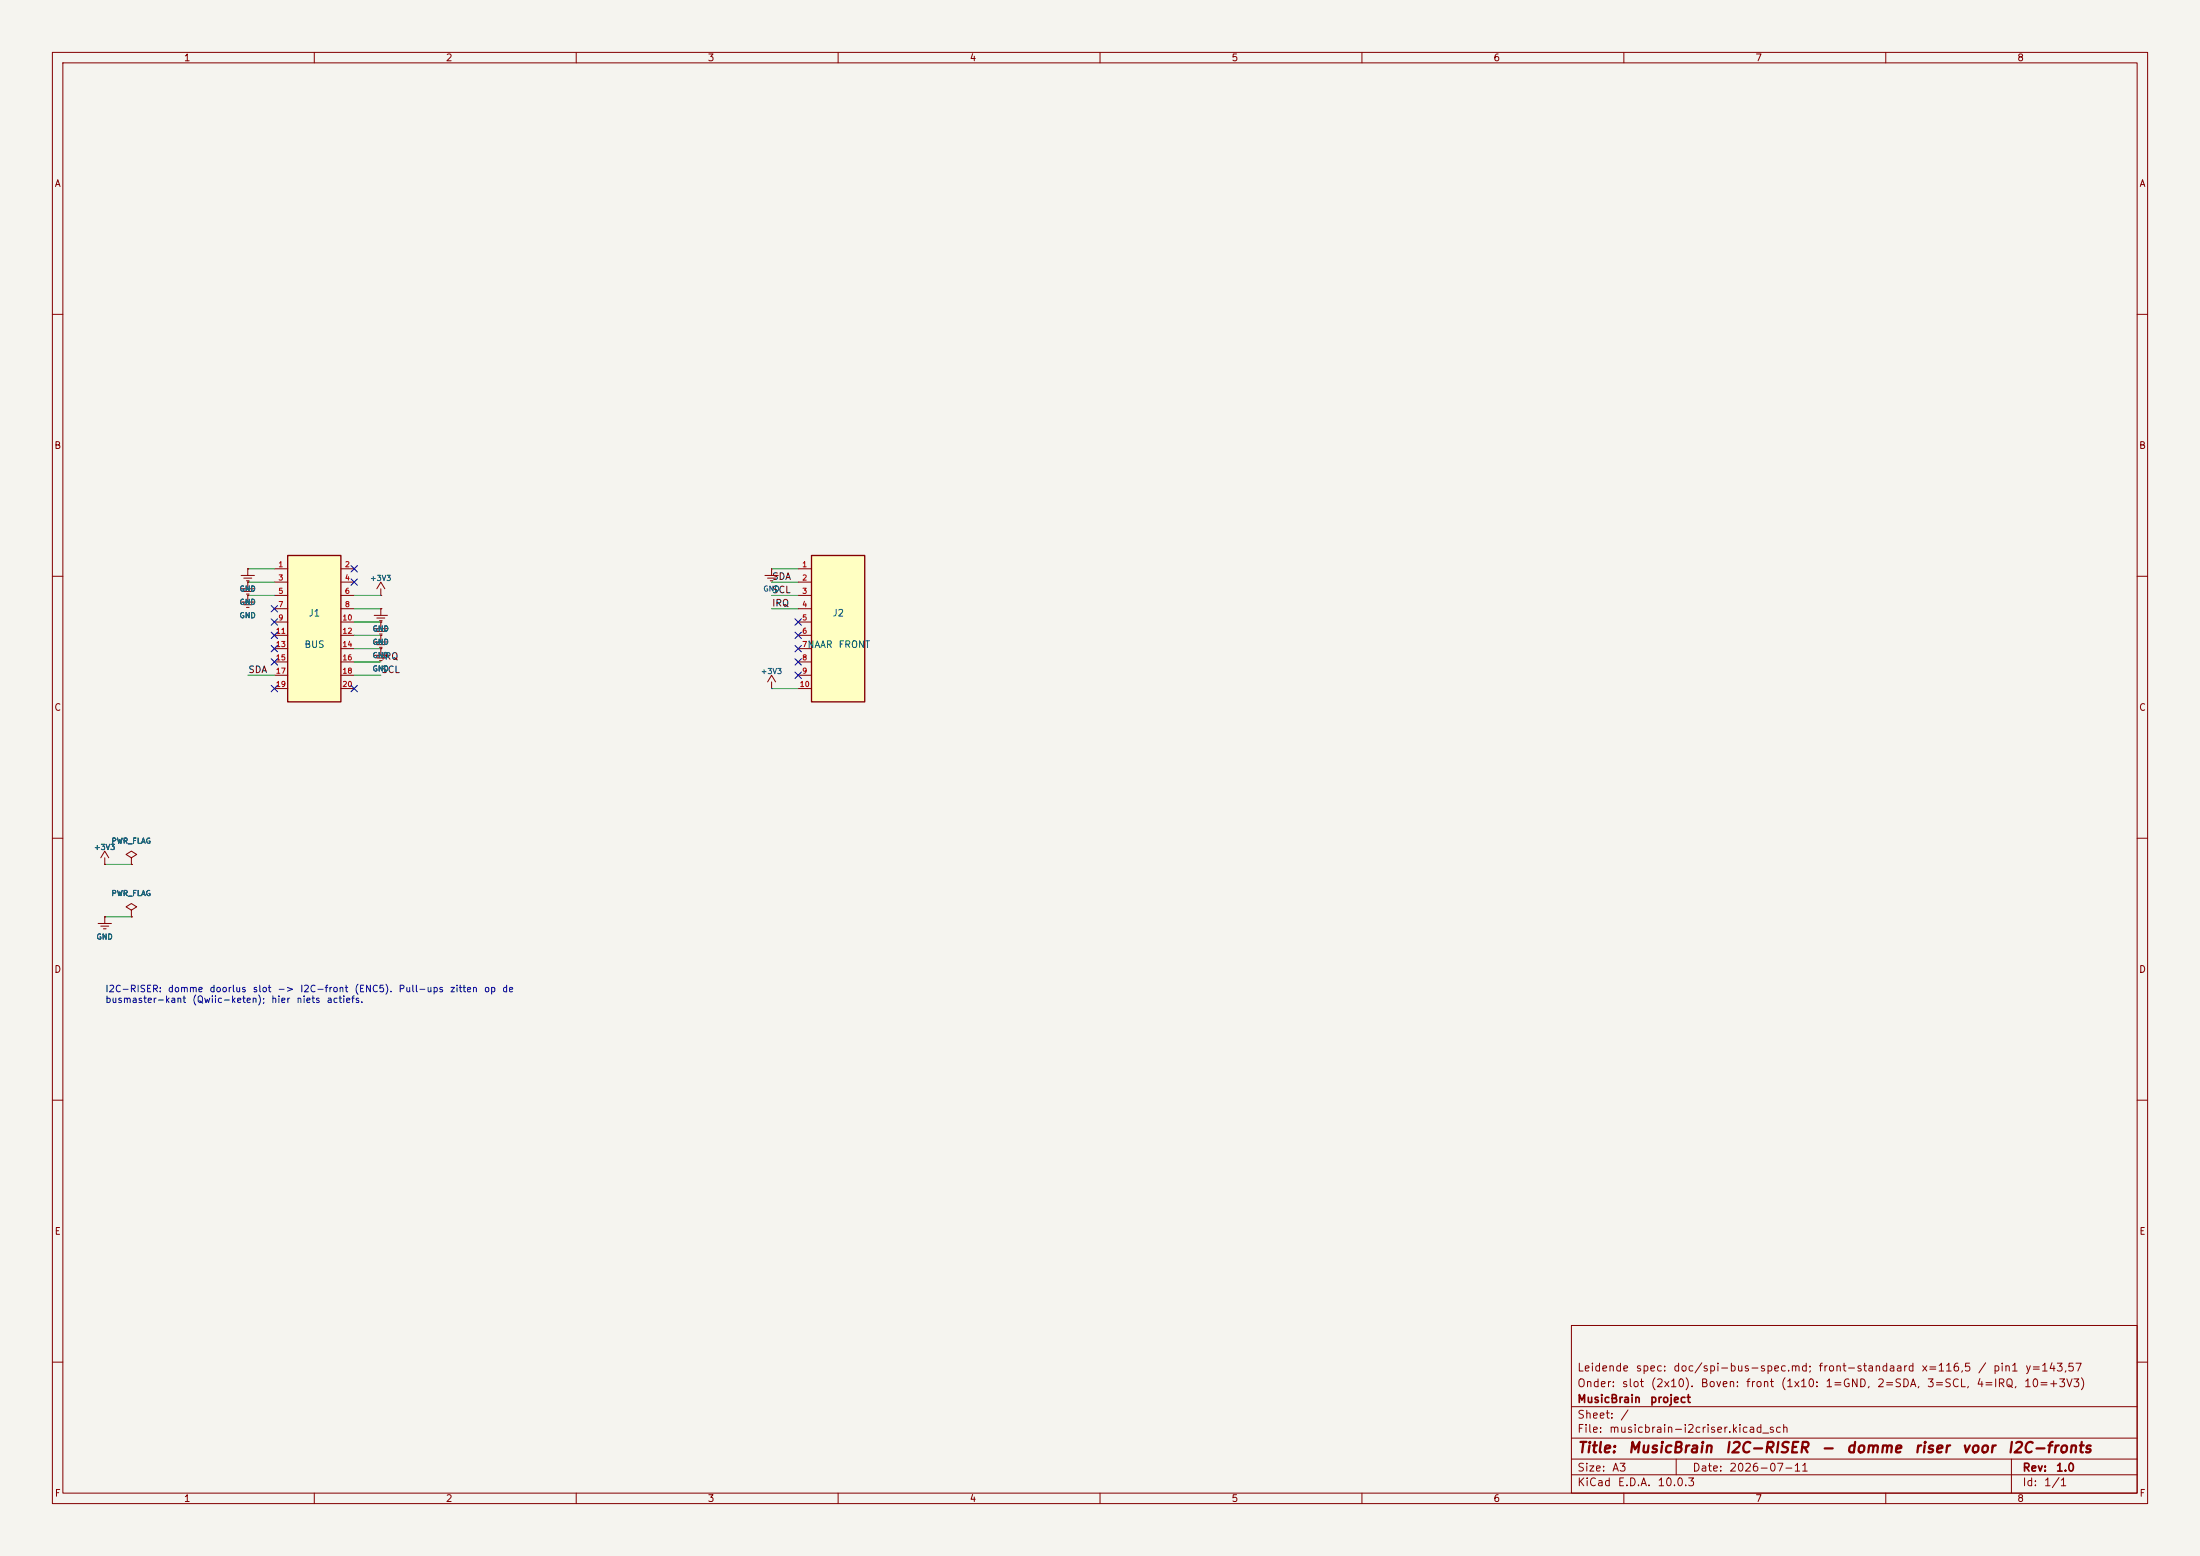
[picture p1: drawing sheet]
(kicad_sch
 (version 20231120)
 (generator "eeschema")
 (generator_version "8.0")
 (paper "A3")
 (title_block
  (title "MusicBrain I2C-RISER - domme riser voor I2C-fronts")
  (date "2026-07-11")
  (rev "1.0")
  (company "MusicBrain project")
  (comment 1 "Onder: slot (2x10). Boven: front (1x10: 1=GND, 2=SDA, 3=SCL, 4=IRQ, 10=+3V3)")
  (comment 2 "Leidende spec: doc/spi-bus-spec.md; front-standaard x=116,5 / pin1 y=143,57"))
 (lib_symbols
  (symbol "power:PWR_FLAG"
   (power)
   (pin_numbers (hide yes)) (pin_names (offset 0) (hide yes))
   (property "Reference" "#FLG" (at 0 1.905 0) (effects (font (size 1.27 1.27)) (hide yes)))
   (property "Value" "PWR_FLAG" (at 0 3.81 0) (effects (font (size 1.27 1.27))))
   (property "Footprint" "" (at 0 0 0) (effects (font (size 1.27 1.27)) (hide yes)))
   (property "Datasheet" "" (at 0 0 0) (effects (font (size 1.27 1.27)) (hide yes)))
   (symbol "PWR_FLAG_0_1"
    (polyline (pts (xy 0 0) (xy 0 1.27) (xy -1.016 1.905) (xy 0 2.54) (xy 1.016 1.905) (xy 0 1.27)) (stroke (width 0) (type default)) (fill (type none))))
   (symbol "PWR_FLAG_1_1"
    (pin power_out line (at 0 0 90) (length 0) (name "pwr" (effects (font (size 1.27 1.27)) (hide yes))) (number "1" (effects (font (size 1.0 1.0)))))))
  (symbol "Custom:Conn_02x10"
   (pin_names (offset 1.016) (hide yes))
   (property "Reference" "J" (at 0 15.24 0) (effects (font (size 1.27 1.27))))
   (property "Value" "Conn_02x10" (at 0 -15.24 0) (effects (font (size 1.27 1.27))))
   (property "Footprint" "" (at 0 0 0) (effects (font (size 1.27 1.27)) (hide yes)))
   (property "Datasheet" "" (at 0 0 0) (effects (font (size 1.27 1.27)) (hide yes)))
   (symbol "Conn_02x10_0_1"
    (rectangle (start -5.08 13.97) (end 5.08 -13.97) (stroke (width 0.254) (type default)) (fill (type background))))
   (symbol "Conn_02x10_1_1"
    (pin passive line (at -7.62 11.43 0) (length 2.54) (name "Pin_1" (effects (font (size 1.27 1.27)))) (number "1" (effects (font (size 1.0 1.0)))))
    (pin passive line (at 7.62 11.43 180) (length 2.54) (name "Pin_2" (effects (font (size 1.27 1.27)))) (number "2" (effects (font (size 1.0 1.0)))))
    (pin passive line (at -7.62 8.89 0) (length 2.54) (name "Pin_3" (effects (font (size 1.27 1.27)))) (number "3" (effects (font (size 1.0 1.0)))))
    (pin passive line (at 7.62 8.89 180) (length 2.54) (name "Pin_4" (effects (font (size 1.27 1.27)))) (number "4" (effects (font (size 1.0 1.0)))))
    (pin passive line (at -7.62 6.35 0) (length 2.54) (name "Pin_5" (effects (font (size 1.27 1.27)))) (number "5" (effects (font (size 1.0 1.0)))))
    (pin passive line (at 7.62 6.35 180) (length 2.54) (name "Pin_6" (effects (font (size 1.27 1.27)))) (number "6" (effects (font (size 1.0 1.0)))))
    (pin passive line (at -7.62 3.81 0) (length 2.54) (name "Pin_7" (effects (font (size 1.27 1.27)))) (number "7" (effects (font (size 1.0 1.0)))))
    (pin passive line (at 7.62 3.81 180) (length 2.54) (name "Pin_8" (effects (font (size 1.27 1.27)))) (number "8" (effects (font (size 1.0 1.0)))))
    (pin passive line (at -7.62 1.27 0) (length 2.54) (name "Pin_9" (effects (font (size 1.27 1.27)))) (number "9" (effects (font (size 1.0 1.0)))))
    (pin passive line (at 7.62 1.27 180) (length 2.54) (name "Pin_10" (effects (font (size 1.27 1.27)))) (number "10" (effects (font (size 1.0 1.0)))))
    (pin passive line (at -7.62 -1.27 0) (length 2.54) (name "Pin_11" (effects (font (size 1.27 1.27)))) (number "11" (effects (font (size 1.0 1.0)))))
    (pin passive line (at 7.62 -1.27 180) (length 2.54) (name "Pin_12" (effects (font (size 1.27 1.27)))) (number "12" (effects (font (size 1.0 1.0)))))
    (pin passive line (at -7.62 -3.81 0) (length 2.54) (name "Pin_13" (effects (font (size 1.27 1.27)))) (number "13" (effects (font (size 1.0 1.0)))))
    (pin passive line (at 7.62 -3.81 180) (length 2.54) (name "Pin_14" (effects (font (size 1.27 1.27)))) (number "14" (effects (font (size 1.0 1.0)))))
    (pin passive line (at -7.62 -6.35 0) (length 2.54) (name "Pin_15" (effects (font (size 1.27 1.27)))) (number "15" (effects (font (size 1.0 1.0)))))
    (pin passive line (at 7.62 -6.35 180) (length 2.54) (name "Pin_16" (effects (font (size 1.27 1.27)))) (number "16" (effects (font (size 1.0 1.0)))))
    (pin passive line (at -7.62 -8.89 0) (length 2.54) (name "Pin_17" (effects (font (size 1.27 1.27)))) (number "17" (effects (font (size 1.0 1.0)))))
    (pin passive line (at 7.62 -8.89 180) (length 2.54) (name "Pin_18" (effects (font (size 1.27 1.27)))) (number "18" (effects (font (size 1.0 1.0)))))
    (pin passive line (at -7.62 -11.43 0) (length 2.54) (name "Pin_19" (effects (font (size 1.27 1.27)))) (number "19" (effects (font (size 1.0 1.0)))))
    (pin passive line (at 7.62 -11.43 180) (length 2.54) (name "Pin_20" (effects (font (size 1.27 1.27)))) (number "20" (effects (font (size 1.0 1.0)))))))
  (symbol "Custom:Conn_01x10"
   (pin_names (offset 1.016) (hide yes))
   (property "Reference" "J" (at 0 15.24 0) (effects (font (size 1.27 1.27))))
   (property "Value" "Conn_01x10" (at 0 -15.24 0) (effects (font (size 1.27 1.27))))
   (property "Footprint" "" (at 0 0 0) (effects (font (size 1.27 1.27)) (hide yes)))
   (property "Datasheet" "" (at 0 0 0) (effects (font (size 1.27 1.27)) (hide yes)))
   (symbol "Conn_01x10_0_1"
    (rectangle (start -5.08 13.97) (end 5.08 -13.97) (stroke (width 0.254) (type default)) (fill (type background))))
   (symbol "Conn_01x10_1_1"
    (pin passive line (at -7.62 11.43 0) (length 2.54) (name "Pin_1" (effects (font (size 1.27 1.27)))) (number "1" (effects (font (size 1.0 1.0)))))
    (pin passive line (at -7.62 8.89 0) (length 2.54) (name "Pin_2" (effects (font (size 1.27 1.27)))) (number "2" (effects (font (size 1.0 1.0)))))
    (pin passive line (at -7.62 6.35 0) (length 2.54) (name "Pin_3" (effects (font (size 1.27 1.27)))) (number "3" (effects (font (size 1.0 1.0)))))
    (pin passive line (at -7.62 3.81 0) (length 2.54) (name "Pin_4" (effects (font (size 1.27 1.27)))) (number "4" (effects (font (size 1.0 1.0)))))
    (pin passive line (at -7.62 1.27 0) (length 2.54) (name "Pin_5" (effects (font (size 1.27 1.27)))) (number "5" (effects (font (size 1.0 1.0)))))
    (pin passive line (at -7.62 -1.27 0) (length 2.54) (name "Pin_6" (effects (font (size 1.27 1.27)))) (number "6" (effects (font (size 1.0 1.0)))))
    (pin passive line (at -7.62 -3.81 0) (length 2.54) (name "Pin_7" (effects (font (size 1.27 1.27)))) (number "7" (effects (font (size 1.0 1.0)))))
    (pin passive line (at -7.62 -6.35 0) (length 2.54) (name "Pin_8" (effects (font (size 1.27 1.27)))) (number "8" (effects (font (size 1.0 1.0)))))
    (pin passive line (at -7.62 -8.89 0) (length 2.54) (name "Pin_9" (effects (font (size 1.27 1.27)))) (number "9" (effects (font (size 1.0 1.0)))))
    (pin passive line (at -7.62 -11.43 0) (length 2.54) (name "Pin_10" (effects (font (size 1.27 1.27)))) (number "10" (effects (font (size 1.0 1.0)))))))
  (symbol "power:GND"
   (power)
   (pin_numbers (hide yes)) (pin_names (offset 0) (hide yes))
   (property "Reference" "#PWR" (at 0 -1.27 0) (effects (font (size 1.27 1.27)) (hide yes)))
   (property "Value" "GND" (at 0 -3.81 0) (effects (font (size 1.27 1.27))))
   (property "Footprint" "" (at 0 0 0) (effects (font (size 1.27 1.27)) (hide yes)))
   (property "Datasheet" "" (at 0 0 0) (effects (font (size 1.27 1.27)) (hide yes)))
   (symbol "GND_0_1"
    (polyline (pts (xy 0 0) (xy 0 -1.27)) (stroke (width 0) (type default)) (fill (type none)))
    (polyline (pts (xy -1.27 -1.27) (xy 1.27 -1.27)) (stroke (width 0) (type default)) (fill (type none)))
    (polyline (pts (xy -0.762 -1.778) (xy 0.762 -1.778)) (stroke (width 0) (type default)) (fill (type none)))
    (polyline (pts (xy -0.254 -2.286) (xy 0.254 -2.286)) (stroke (width 0) (type default)) (fill (type none))))
   (symbol "GND_1_1"
    (pin power_in line (at 0 0 270) (length 0) (name "GND" (effects (font (size 1.27 1.27)) (hide yes))) (number "1" (effects (font (size 1.0 1.0)))))))
  (symbol "power:+3V3"
   (power)
   (pin_numbers (hide yes)) (pin_names (offset 0) (hide yes))
   (property "Reference" "#PWR" (at 0 0 0) (effects (font (size 1.27 1.27)) (hide yes)))
   (property "Value" "+3V3" (at 0 3.302 0) (effects (font (size 1.27 1.27))))
   (property "Footprint" "" (at 0 0 0) (effects (font (size 1.27 1.27)) (hide yes)))
   (property "Datasheet" "" (at 0 0 0) (effects (font (size 1.27 1.27)) (hide yes)))
   (symbol "+3V3_0_1"
    (polyline (pts (xy 0 0) (xy 0 1.27)) (stroke (width 0) (type default)) (fill (type none)))
    (polyline (pts (xy -0.762 1.27) (xy 0 2.54) (xy 0.762 1.27)) (stroke (width 0) (type default)) (fill (type none))))
   (symbol "+3V3_1_1"
    (pin power_in line (at 0 0 90) (length 0) (name "+3V3" (effects (font (size 1.27 1.27)) (hide yes))) (number "1" (effects (font (size 1.0 1.0))))))))
 (symbol (lib_id "Custom:Conn_02x10") (at 60 120 0) (unit 1) (exclude_from_sim no) (in_bom yes) (on_board yes) (dnp no)
  (property "Reference" "J1" (at 60 117 0) (effects (font (size 1.27 1.27))))
  (property "Value" "BUS" (at 60 123 0) (effects (font (size 1.27 1.27))))
  (property "Footprint" "Connector_PinHeader_2.54mm:PinHeader_2x10_P2.54mm_Horizontal" (at 60 120 0) (effects (font (size 1.27 1.27)) (hide yes)))
  (property "Datasheet" "" (at 60 120 0) (effects (font (size 1.27 1.27)) (hide yes))))
 (wire (pts (xy 52.38 108.57) (xy 47.3 108.57)) (stroke (width 0) (type default)))
 (symbol (lib_id "power:GND") (at 47.3 108.57 0) (unit 1) (exclude_from_sim no) (in_bom yes) (on_board yes) (dnp no)
  (property "Reference" "#PWR001" (at 47.3 108.57 0) (effects (font (size 1.27 1.27)) (hide yes)))
  (property "Value" "GND" (at 47.3 112.38 0) (effects (font (size 1.016 1.016))))
  (property "Footprint" "" (at 47.3 108.57 0) (effects (font (size 1.27 1.27)) (hide yes)))
  (property "Datasheet" "" (at 47.3 108.57 0) (effects (font (size 1.27 1.27)) (hide yes))))
 (no_connect (at 67.62 108.57))
 (wire (pts (xy 52.38 111.11) (xy 47.3 111.11)) (stroke (width 0) (type default)))
 (symbol (lib_id "power:GND") (at 47.3 111.11 0) (unit 1) (exclude_from_sim no) (in_bom yes) (on_board yes) (dnp no)
  (property "Reference" "#PWR002" (at 47.3 111.11 0) (effects (font (size 1.27 1.27)) (hide yes)))
  (property "Value" "GND" (at 47.3 114.92 0) (effects (font (size 1.016 1.016))))
  (property "Footprint" "" (at 47.3 111.11 0) (effects (font (size 1.27 1.27)) (hide yes)))
  (property "Datasheet" "" (at 47.3 111.11 0) (effects (font (size 1.27 1.27)) (hide yes))))
 (no_connect (at 67.62 111.11))
 (wire (pts (xy 52.38 113.65) (xy 47.3 113.65)) (stroke (width 0) (type default)))
 (symbol (lib_id "power:GND") (at 47.3 113.65 0) (unit 1) (exclude_from_sim no) (in_bom yes) (on_board yes) (dnp no)
  (property "Reference" "#PWR003" (at 47.3 113.65 0) (effects (font (size 1.27 1.27)) (hide yes)))
  (property "Value" "GND" (at 47.3 117.46 0) (effects (font (size 1.016 1.016))))
  (property "Footprint" "" (at 47.3 113.65 0) (effects (font (size 1.27 1.27)) (hide yes)))
  (property "Datasheet" "" (at 47.3 113.65 0) (effects (font (size 1.27 1.27)) (hide yes))))
 (wire (pts (xy 67.62 113.65) (xy 72.7 113.65)) (stroke (width 0) (type default)))
 (symbol (lib_id "power:+3V3") (at 72.7 113.65 0) (unit 1) (exclude_from_sim no) (in_bom yes) (on_board yes) (dnp no)
  (property "Reference" "#PWR004" (at 72.7 113.65 0) (effects (font (size 1.27 1.27)) (hide yes)))
  (property "Value" "+3V3" (at 72.7 110.348 0) (effects (font (size 1.016 1.016))))
  (property "Footprint" "" (at 72.7 113.65 0) (effects (font (size 1.27 1.27)) (hide yes)))
  (property "Datasheet" "" (at 72.7 113.65 0) (effects (font (size 1.27 1.27)) (hide yes))))
 (no_connect (at 52.38 116.19))
 (wire (pts (xy 67.62 116.19) (xy 72.7 116.19)) (stroke (width 0) (type default)))
 (symbol (lib_id "power:GND") (at 72.7 116.19 0) (unit 1) (exclude_from_sim no) (in_bom yes) (on_board yes) (dnp no)
  (property "Reference" "#PWR005" (at 72.7 116.19 0) (effects (font (size 1.27 1.27)) (hide yes)))
  (property "Value" "GND" (at 72.7 120 0) (effects (font (size 1.016 1.016))))
  (property "Footprint" "" (at 72.7 116.19 0) (effects (font (size 1.27 1.27)) (hide yes)))
  (property "Datasheet" "" (at 72.7 116.19 0) (effects (font (size 1.27 1.27)) (hide yes))))
 (no_connect (at 52.38 118.73))
 (wire (pts (xy 67.62 118.73) (xy 72.7 118.73)) (stroke (width 0) (type default)))
 (symbol (lib_id "power:GND") (at 72.7 118.73 0) (unit 1) (exclude_from_sim no) (in_bom yes) (on_board yes) (dnp no)
  (property "Reference" "#PWR006" (at 72.7 118.73 0) (effects (font (size 1.27 1.27)) (hide yes)))
  (property "Value" "GND" (at 72.7 122.54 0) (effects (font (size 1.016 1.016))))
  (property "Footprint" "" (at 72.7 118.73 0) (effects (font (size 1.27 1.27)) (hide yes)))
  (property "Datasheet" "" (at 72.7 118.73 0) (effects (font (size 1.27 1.27)) (hide yes))))
 (no_connect (at 52.38 121.27))
 (wire (pts (xy 67.62 121.27) (xy 72.7 121.27)) (stroke (width 0) (type default)))
 (symbol (lib_id "power:GND") (at 72.7 121.27 0) (unit 1) (exclude_from_sim no) (in_bom yes) (on_board yes) (dnp no)
  (property "Reference" "#PWR007" (at 72.7 121.27 0) (effects (font (size 1.27 1.27)) (hide yes)))
  (property "Value" "GND" (at 72.7 125.08 0) (effects (font (size 1.016 1.016))))
  (property "Footprint" "" (at 72.7 121.27 0) (effects (font (size 1.27 1.27)) (hide yes)))
  (property "Datasheet" "" (at 72.7 121.27 0) (effects (font (size 1.27 1.27)) (hide yes))))
 (no_connect (at 52.38 123.81))
 (wire (pts (xy 67.62 123.81) (xy 72.7 123.81)) (stroke (width 0) (type default)))
 (symbol (lib_id "power:GND") (at 72.7 123.81 0) (unit 1) (exclude_from_sim no) (in_bom yes) (on_board yes) (dnp no)
  (property "Reference" "#PWR008" (at 72.7 123.81 0) (effects (font (size 1.27 1.27)) (hide yes)))
  (property "Value" "GND" (at 72.7 127.62 0) (effects (font (size 1.016 1.016))))
  (property "Footprint" "" (at 72.7 123.81 0) (effects (font (size 1.27 1.27)) (hide yes)))
  (property "Datasheet" "" (at 72.7 123.81 0) (effects (font (size 1.27 1.27)) (hide yes))))
 (no_connect (at 52.38 126.35))
 (wire (pts (xy 67.62 126.35) (xy 72.7 126.35)) (stroke (width 0) (type default)))
 (label "IRQ" (at 72.7 126.35 0) (effects (font (size 1.27 1.27)) (justify left bottom)))
 (wire (pts (xy 52.38 128.89) (xy 47.3 128.89)) (stroke (width 0) (type default)))
 (label "SDA" (at 47.3 128.89 0) (effects (font (size 1.27 1.27)) (justify left bottom)))
 (wire (pts (xy 67.62 128.89) (xy 72.7 128.89)) (stroke (width 0) (type default)))
 (label "SCL" (at 72.7 128.89 0) (effects (font (size 1.27 1.27)) (justify left bottom)))
 (no_connect (at 52.38 131.43))
 (no_connect (at 67.62 131.43))
 (symbol (lib_id "Custom:Conn_01x10") (at 160 120 0) (unit 1) (exclude_from_sim no) (in_bom yes) (on_board yes) (dnp no)
  (property "Reference" "J2" (at 160 117 0) (effects (font (size 1.27 1.27))))
  (property "Value" "NAAR FRONT" (at 160 123 0) (effects (font (size 1.27 1.27))))
  (property "Footprint" "Connector_PinHeader_2.54mm:PinHeader_1x10_P2.54mm_Horizontal" (at 160 120 0) (effects (font (size 1.27 1.27)) (hide yes)))
  (property "Datasheet" "" (at 160 120 0) (effects (font (size 1.27 1.27)) (hide yes))))
 (wire (pts (xy 152.38 108.57) (xy 147.3 108.57)) (stroke (width 0) (type default)))
 (symbol (lib_id "power:GND") (at 147.3 108.57 0) (unit 1) (exclude_from_sim no) (in_bom yes) (on_board yes) (dnp no)
  (property "Reference" "#PWR009" (at 147.3 108.57 0) (effects (font (size 1.27 1.27)) (hide yes)))
  (property "Value" "GND" (at 147.3 112.38 0) (effects (font (size 1.016 1.016))))
  (property "Footprint" "" (at 147.3 108.57 0) (effects (font (size 1.27 1.27)) (hide yes)))
  (property "Datasheet" "" (at 147.3 108.57 0) (effects (font (size 1.27 1.27)) (hide yes))))
 (wire (pts (xy 152.38 111.11) (xy 147.3 111.11)) (stroke (width 0) (type default)))
 (label "SDA" (at 147.3 111.11 0) (effects (font (size 1.27 1.27)) (justify left bottom)))
 (wire (pts (xy 152.38 113.65) (xy 147.3 113.65)) (stroke (width 0) (type default)))
 (label "SCL" (at 147.3 113.65 0) (effects (font (size 1.27 1.27)) (justify left bottom)))
 (wire (pts (xy 152.38 116.19) (xy 147.3 116.19)) (stroke (width 0) (type default)))
 (label "IRQ" (at 147.3 116.19 0) (effects (font (size 1.27 1.27)) (justify left bottom)))
 (no_connect (at 152.38 118.73))
 (no_connect (at 152.38 121.27))
 (no_connect (at 152.38 123.81))
 (no_connect (at 152.38 126.35))
 (no_connect (at 152.38 128.89))
 (wire (pts (xy 152.38 131.43) (xy 147.3 131.43)) (stroke (width 0) (type default)))
 (symbol (lib_id "power:+3V3") (at 147.3 131.43 0) (unit 1) (exclude_from_sim no) (in_bom yes) (on_board yes) (dnp no)
  (property "Reference" "#PWR010" (at 147.3 131.43 0) (effects (font (size 1.27 1.27)) (hide yes)))
  (property "Value" "+3V3" (at 147.3 128.128 0) (effects (font (size 1.016 1.016))))
  (property "Footprint" "" (at 147.3 131.43 0) (effects (font (size 1.27 1.27)) (hide yes)))
  (property "Datasheet" "" (at 147.3 131.43 0) (effects (font (size 1.27 1.27)) (hide yes))))
 (wire (pts (xy 20 175) (xy 25.08 175)) (stroke (width 0) (type default)))
 (symbol (lib_id "power:GND") (at 20 175 0) (unit 1) (exclude_from_sim no) (in_bom yes) (on_board yes) (dnp no)
  (property "Reference" "#PWR011" (at 20 175 0) (effects (font (size 1.27 1.27)) (hide yes)))
  (property "Value" "GND" (at 20 178.81 0) (effects (font (size 1.016 1.016))))
  (property "Footprint" "" (at 20 175 0) (effects (font (size 1.27 1.27)) (hide yes)))
  (property "Datasheet" "" (at 20 175 0) (effects (font (size 1.27 1.27)) (hide yes))))
 (symbol (lib_id "power:PWR_FLAG") (at 25.08 175 0) (unit 1) (exclude_from_sim no) (in_bom yes) (on_board yes) (dnp no)
  (property "Reference" "#FLG01" (at 25.08 175 0) (effects (font (size 1.27 1.27)) (hide yes)))
  (property "Value" "PWR_FLAG" (at 25.08 170.5 0) (effects (font (size 1.016 1.016))))
  (property "Footprint" "" (at 25.08 175 0) (effects (font (size 1.27 1.27)) (hide yes)))
  (property "Datasheet" "" (at 25.08 175 0) (effects (font (size 1.27 1.27)) (hide yes))))
 (wire (pts (xy 20 165) (xy 25.08 165)) (stroke (width 0) (type default)))
 (symbol (lib_id "power:+3V3") (at 20 165 0) (unit 1) (exclude_from_sim no) (in_bom yes) (on_board yes) (dnp no)
  (property "Reference" "#PWR012" (at 20 165 0) (effects (font (size 1.27 1.27)) (hide yes)))
  (property "Value" "+3V3" (at 20 161.698 0) (effects (font (size 1.016 1.016))))
  (property "Footprint" "" (at 20 165 0) (effects (font (size 1.27 1.27)) (hide yes)))
  (property "Datasheet" "" (at 20 165 0) (effects (font (size 1.27 1.27)) (hide yes))))
 (symbol (lib_id "power:PWR_FLAG") (at 25.08 165 0) (unit 1) (exclude_from_sim no) (in_bom yes) (on_board yes) (dnp no)
  (property "Reference" "#FLG02" (at 25.08 165 0) (effects (font (size 1.27 1.27)) (hide yes)))
  (property "Value" "PWR_FLAG" (at 25.08 160.5 0) (effects (font (size 1.016 1.016))))
  (property "Footprint" "" (at 25.08 165 0) (effects (font (size 1.27 1.27)) (hide yes)))
  (property "Datasheet" "" (at 25.08 165 0) (effects (font (size 1.27 1.27)) (hide yes))))
 (text "I2C-RISER: domme doorlus slot -> I2C-front (ENC5). Pull-ups zitten op de\nbusmaster-kant (Qwiic-keten); hier niets actiefs." (exclude_from_sim no) (at 20 190 0) (effects (font (size 1.27 1.27)) (justify left)))
 (sheet_instances (path "" (page "1"))))
